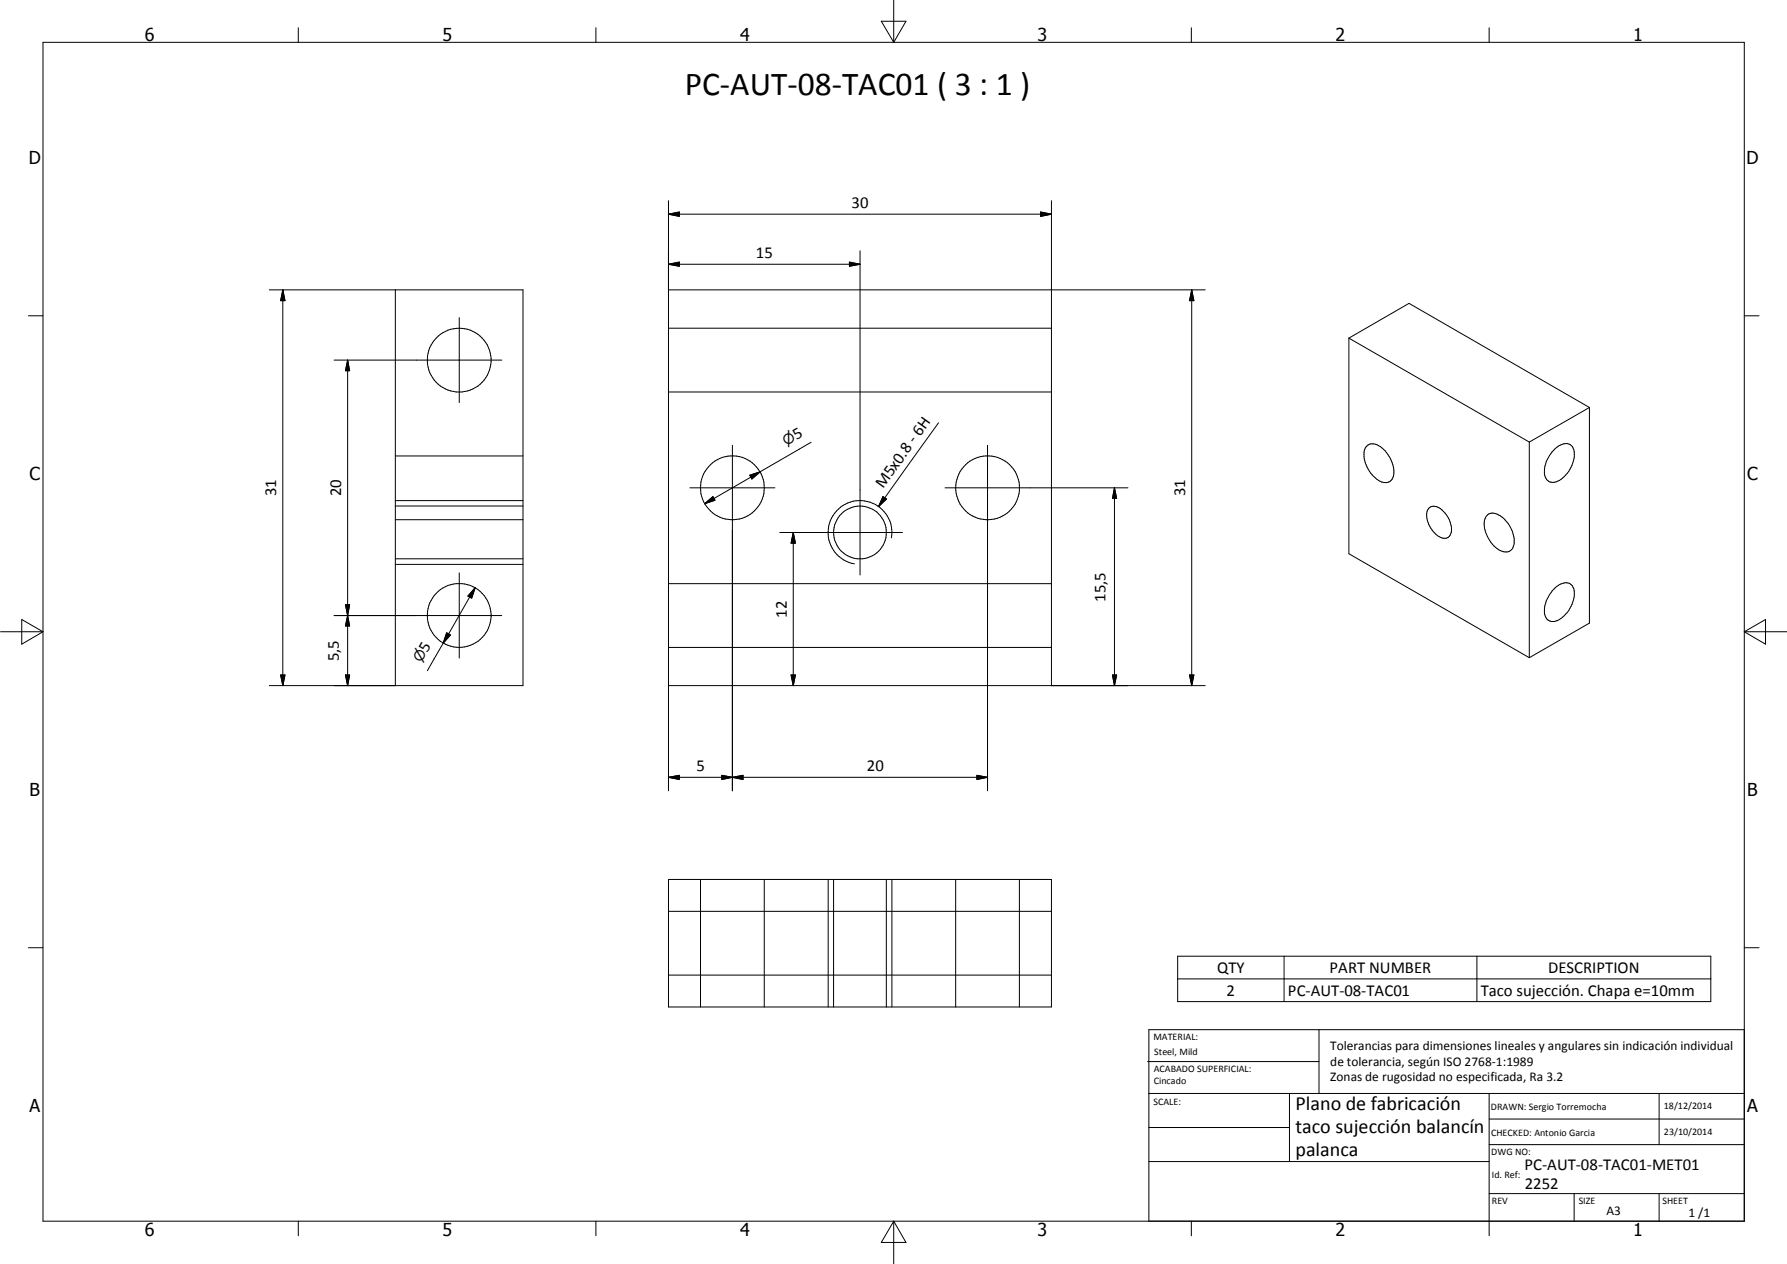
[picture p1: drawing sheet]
<svg xmlns="http://www.w3.org/2000/svg" width="420mm" height="297mm" viewBox="0 0 420 297" stroke-linecap="round" stroke-linejoin="round" font-family="sans-serif">
<g fill="none" stroke="#000" stroke-width=".24">
<path d="M10.1 9.9h400v277.1h-400zM70.1 6.5v3.4M140.1 6.5v3.4M207.2 5h5.8l-2.9 4.9zM210.1 0v9.9M280.1 6.5v3.4M350.1 6.5v3.4M157.2 50.3l2.5-.5v1zM157.2 47.2v138.6M157.2 50.3h90M202.2 58.9v76.2M244.7 49.8l2.5 .5-2.5 .5z"/>
<path d="M247.2 47.2v113.9M6.7 74.2h3.4M63.3 68.1h59.7v93h-59.7M66.5 68.1l.5 2.6h-1zM66.5 68.1v93M93 68.1v93M108 74.6v20M157.2 62.1l2.5-.5v1zM157.2 68.1h126.2M157.2 77.1h90M157.2 62.1h45M199.7 61.6l2.5 .5-2.5 .5z"/>
<path d="M280.2 68.1l.5 2.6h-1zM280.2 68.1v93M317.1 79.5v50.6l42.5 24.5M317.1 79.5l14.2-8.2 42.4 24.5M317.1 79.5l42.5 24.4M410.1 74.2h3.5M78.6 84.6h39.4M81.7 84.6l.5 2.5h-1zM81.7 84.6v76.5M157.2 92.1h90M220.7 99.4l-14.1 19.6M373.7 95.8l-14.1 8.1"/>
<path d="M373.7 95.8v50.6l-14.1 8.2M93 117.6h30M93 107.1h30M93 118.9h30M162.2 114.6h20M165.7 118.4l1.9-1.7 .5 .9zM172.2 104.6v81.2M176.3 111.7l2.4-.8-1.9 1.7zM178.7 110.9l-13 7.5M190.7 103.9l-12 7M207.6 116.7l.8 .6-1.8 1.7zM222.2 114.6h43"/>
<path d="M232.2 104.6v81.2M262 114.6l.5 2.5h-.9zM262 114.6v46.5M321.2 105a2.21 2.21 0 0 1 3.3-.1 6.9 6.9 0 0 1 3 7.4 2.26 2.26 0 0 1-3.7 .3 7.6 7.6 0 0 1-3.1-6.6zM335.9 119.4a2.27 2.27 0 0 1 3.1 .4 5.7 5.7 0 0 1 2.1 5.7 1.68 1.68 0 0 1-2.7 .6 6 6 0 0 1-2.8-6.2zM359.6 103.9v50.7M365.7 105.4a2.81 2.81 0 0 1 3.8-.7 3.6 3.6 0 0 1 .4 3.6 6.5 6.5 0 0 1-4.7 5.1 2.21 2.21 0 0 1-2.1-2.9 8.1 8.1 0 0 1 2.6-5.1zM93 131.3h30M93 122.1h30M93 132.6h30M108 134.6v20M111.7 138.1l-.8 2.4-.9-.4z"/>
<path d="M111.7 138.1l-7.5 13M157.2 137.2h90M183.3 125.1h28.9M186.5 125.1l.5 2.5h-1zM186.5 125.1v36M209.6 126.4a7.5 7.5 0 0 0-6.1-8.6 7.5 7.5 0 0 0-8.7 6 7.5 7.5 0 0 0 6.1 8.7M349.7 121a2.36 2.36 0 0 1 3.1 .2 7.4 7.4 0 0 1 3.1 7 1.98 1.98 0 0 1-3.1 1.2 7.6 7.6 0 0 1-3.8-7.1zM364.9 138.9a4 4 0 0 1 4.1-1.8 3.1 3.1 0 0 1 .9 3.9 7.2 7.2 0 0 1-4.4 5 2.19 2.19 0 0 1-2.4-2.8 7.5 7.5 0 0 1 1.8-4.3zM.1 148.5h10M5.1 145.6l5 2.9-5 2.9zM66 158.6h1l-.5 2.5zM78.6 144.7h39.4"/>
<path d="M81.2 142.1h1l-.5 2.6zM81.2 158.6h1l-.5 2.5zM81.7 144.7l.5 2.4h-1zM104.2 151.1l-3.7 6.5M105 148.7l.9 .5-1.7 1.9zM157.2 152.1h90M186 158.6h1l-.5 2.5zM261.6 158.6h.9l-.5 2.5zM279.7 158.6h1l-.5 2.5zM410.1 148.5h10M410.1 148.5l5-2.9v5.8zM157.2 161.1h126.2"/>
<path d="M157.2 182.7l2.5-.5v1zM157.2 182.7h75M169.7 182.2l2.5 .5-2.5 .5zM172.2 182.7l2.5-.5v1zM229.7 182.2l2.5 .5-2.5 .5zM157.2 206.7h90v29.9h-90zM157.2 214.2h90M164.7 206.7v29.9M179.7 206.7v29.9M194.7 206.7v29.9M196 206.7v29.9M208.4 206.7v29.9"/>
<path d="M209.7 206.7v29.9M224.7 206.7v29.9M239.7 206.7v29.9M6.7 222.7h3.4M157.2 229.2h90M276.9 224.7h125.3v10.7h-125.3zM276.9 230h125.3M301.9 224.7v10.7M347.2 224.7v10.7M410.1 222.7h3.5M269.8 249.5h40.3M270.1 257h140"/>
<path d="M303.2 257v16M310.1 242v15M350.1 257v33.4M390.1 257v12M410.1 242h-140v45M270.1 265h33.1M270.1 273h80M350.1 269h60M350.1 263h60M70.1 287v3.4M140.1 287v3.4M210.1 287v10"/>
<path d="M210.1 287l2.9 5h-5.8zM280.1 287v3.4M350.1 280.5h60M370.1 280.5v6.5M390.1 280.5v6.5"/>
<circle cx="108" cy="84.7" r="7.5"/>
<circle cx="172.2" cy="114.7" r="7.5"/>
<circle cx="232.2" cy="114.6" r="7.5"/>
<circle cx="202.2" cy="125.1" r="6.2"/>
<circle cx="108" cy="144.6" r="7.5"/>
</g>
<g fill="#000">
<path d="M157.2 50.3l2.5-.5v1zM244.7 49.8l2.5 .5-2.5 .5zM66.5 68.1l.5 2.6h-1zM157.2 62.1l2.5-.5v1zM199.7 61.6l2.5 .5-2.5 .5zM280.2 68.1l.5 2.6h-1zM81.7 84.6l.5 2.5h-1zM165.7 118.4l1.9-1.7 .5 .9zM176.3 111.7l2.4-.8-1.9 1.7zM207.6 116.7l.8 .6-1.8 1.7zM262 114.6l.5 2.5h-.9zM186.5 125.1l.5 2.5h-1z"/>
<path d="M66 158.6h1l-.5 2.5zM81.2 142.1h1l-.5 2.6zM81.2 158.6h1l-.5 2.5zM81.7 144.7l.5 2.4h-1zM105 148.7l.9 .5-1.7 1.9zM111.7 138.1l-.8 2.4-.9-.4zM186 158.6h1l-.5 2.5zM261.6 158.6h.9l-.5 2.5zM279.7 158.6h1l-.5 2.5zM157.2 182.7l2.5-.5v1zM169.7 182.2l2.5 .5-2.5 .5zM172.2 182.7l2.5-.5v1z"/>
<path d="M229.7 182.2l2.5 .5-2.5 .5z"/>
</g>
<text font-size="7.9" x="161" y="22.3">PC-AUT-08-TAC01 ( 3 : 1 )</text>
<g font-size="4.7">
<text x="304.6" y="260.8">Plano de fabricación</text>
<text x="304.6" y="266.2">taco sujección balancín</text>
<text x="304.6" y="271.6">palanca</text>
</g>
<g font-size="4.2">
<text x="34" y="9.6">6</text>
<text x="104" y="9.6">5</text>
<text x="174" y="9.6">4</text>
<text x="244" y="9.6">3</text>
<text x="314" y="9.6">2</text>
<text x="384" y="9.6">1</text>
<text x="6.8" y="38.7">D</text>
<text x="410.6" y="38.7">D</text>
<text x="7" y="112.9">C</text>
<text x="410.8" y="112.9">C</text>
<text x="7" y="187.1">B</text>
<text x="410.8" y="187.1">B</text>
<text x="7" y="261.4">A</text>
<text x="410.8" y="261.4">A</text>
<text x="34" y="290.4">6</text>
<text x="104" y="290.4">5</text>
<text x="174" y="290.4">4</text>
<text x="244" y="290.4">3</text>
<text x="314" y="290.4">2</text>
<text x="384" y="290.4">1</text>
</g>
<g font-size="3.9">
<text x="200.2" y="48.8">30</text>
<text x="177.7" y="60.5">15</text>
<text x="187.3" y="103.5" transform="rotate(-30 187.3 103.5)">5</text>
<text x="65" y="116.7" transform="rotate(-90 65 116.7)">31</text>
<text x="80.2" y="116.7" transform="rotate(-90 80.2 116.7)">20</text>
<text x="207.6" y="114.9" transform="rotate(-54 207.6 114.9)">M5x0.8 - 6H</text>
<text x="278.6" y="116.7" transform="rotate(-90 278.6 116.7)">31</text>
<text x="260" y="141.4" transform="rotate(-90 260 141.4)">15,5</text>
<text x="185" y="145.2" transform="rotate(-90 185 145.2)">12</text>
<text x="79.7" y="155.4" transform="rotate(-90 79.7 155.4)">5,5</text>
<text x="100.4" y="153.5" transform="rotate(-60 100.4 153.5)">5</text>
<text x="163.7" y="181.1">5</text>
<text x="203.8" y="181.1">20</text>
<text x="286.2" y="228.6">QTY</text>
<text x="288.4" y="234">2</text>
<text x="302.8" y="234">PC-AUT-08-TAC01</text>
<text x="312.6" y="228.6">PART NUMBER</text>
<text x="364" y="228.6">DESCRIPTION</text>
<text x="348.1" y="234.1">Taco sujección. Chapa e=10mm</text>
<text x="358.5" y="275">PC-AUT-08-TAC01-MET01</text>
<text x="358.5" y="279.4">2252</text>
</g>
<g font-size="3.3">
<text x="184.9" y="104.9" transform="rotate(-30 184.9 104.9)">n</text>
<text x="99" y="155.9" transform="rotate(-60 99 155.9)">n</text>
</g>
<g font-size="3.1">
<text x="312.7" y="246.8">Tolerancias para dimensiones lineales y angulares sin indicación individual</text>
<text x="312.7" y="250.4">de tolerancia, según ISO 2768-1:1989</text>
<text x="312.7" y="254">Zonas de rugosidad no especificada, Ra 3.2</text>
<text x="377.7" y="285.6">A3</text>
<text x="397" y="285.9">1 /1</text>
</g>
<g font-size="2.4">
<text x="271.2" y="244.4">MATERIAL:</text>
<text x="271.3" y="252">ACABADO SUPERFICIAL:</text>
<text x="271.4" y="247.9">Steel, Mild</text>
<text x="271.3" y="254.6">Cincado</text>
<text x="271.2" y="259.7">SCALE:</text>
<text x="350.6" y="260.8">DRAWN: Sergio Torremocha</text>
<text x="391.2" y="260.6">18/12/2014</text>
<text x="350.6" y="267">CHECKED: Antonio Garcia</text>
<text x="391.2" y="266.7">23/10/2014</text>
<text x="350.6" y="271.4">DWG NO:</text>
<text x="350.8" y="276.9">Id. Ref:</text>
<text x="350.8" y="282.8">REV</text>
<text x="371.2" y="282.9">SIZE</text>
<text x="390.9" y="282.9">SHEET</text>
</g>
</svg>
